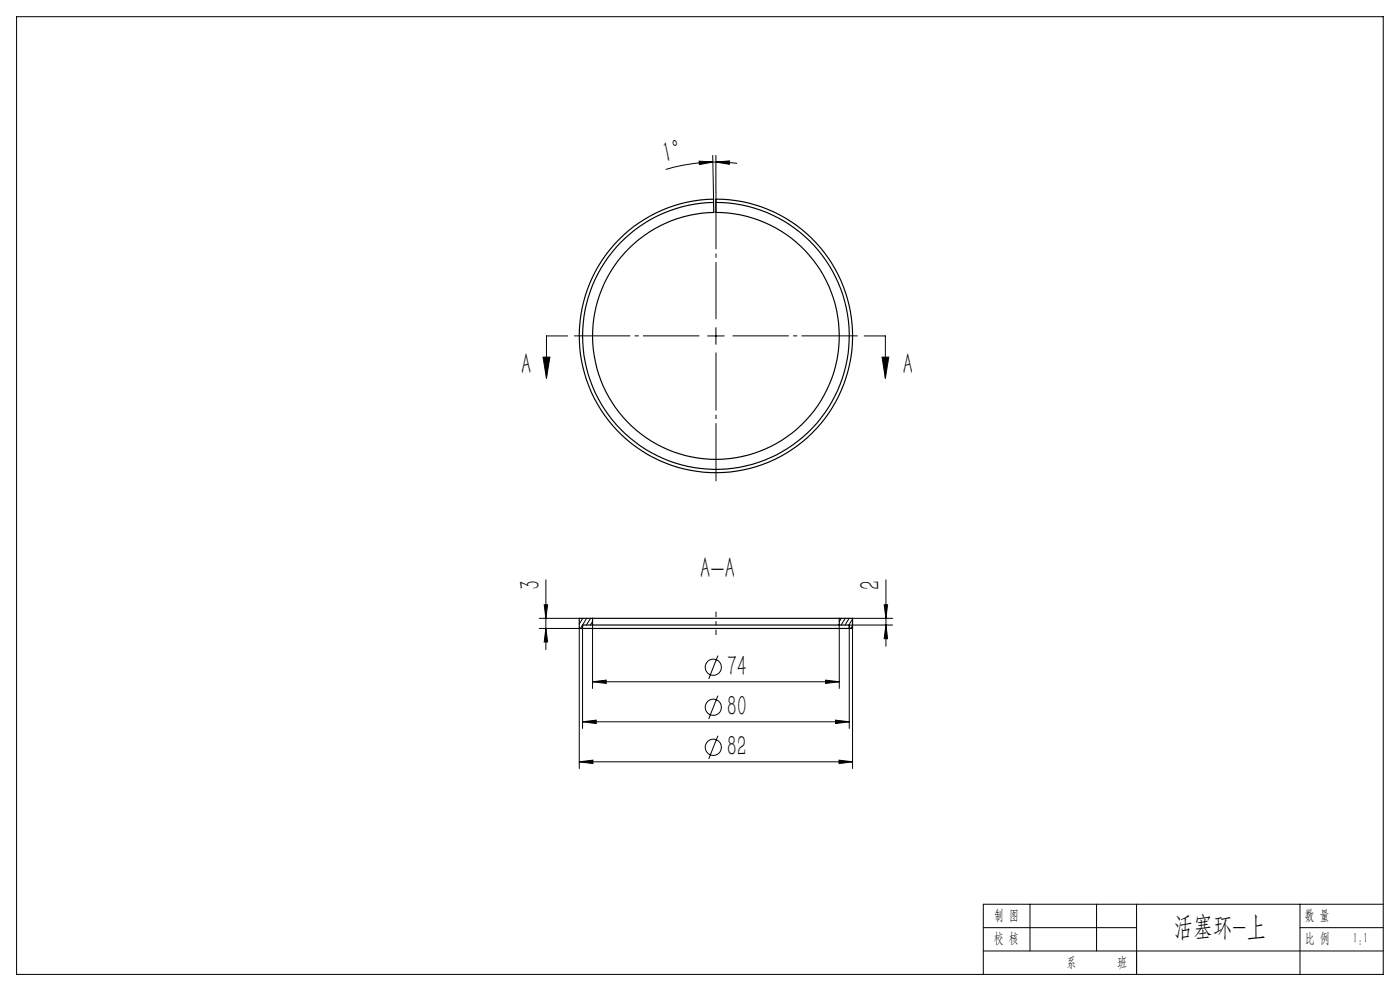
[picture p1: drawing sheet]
<svg xmlns="http://www.w3.org/2000/svg" width="420mm" height="297mm" viewBox="0 0 420 297" stroke-linecap="round" stroke-linejoin="round" font-family="sans-serif">
<path d="M185.7 71.8a40.9 40.9 0 0 1 28.4-12.1v4a37 37 0 0 0-31.3 55.4 37 37 0 0 0 63.6 .9 37 37 0 0 0-29.8-56.3h-1.8v-4a41 41 0 0 1 39.6 51.5 41 41 0 0 1-60 25 41 41 0 0 1-8.7-64.4zM214.1 60.7a40 40 0 0 0-33.9 59.9 40 40 0 0 0 68.8 .9 40 40 0 0 0-32.3-60.8h-1.9M174.8 188.3h80M177.8 187.3h74M177.8 185.3h74M177.8 185.3h-4v3h1M177.8 187.3h-3v1M177.8 185.3v2M251.8 185.3h4v3h-1M251.8 187.3h3v1M251.8 185.3v2" fill="none" stroke="#000" stroke-width=".35"/>
<g fill="none" stroke="#000" stroke-width=".3">
<path d="M5 5h410v287h-410zM209.8 48.3l4.1 .3-4.1 .7zM213.8 46.6l.3 13.1M213.9 48.6h.9M213.9 48.6l-7.2 .6-7 1.6M214.8 48.6l4.1-.4-.1 1zM214.8 48.6l6.3 .4M214.8 46.6v11M214.8 98.2v5M162.9 107h2.1l-1.1 6.4zM170.3 100.7h-6.4v12.7M212.3 100.7h5"/>
<path d="M259.3 100.7h6.3v12.7M264.6 107h2l-1 6.4zM163.8 173.8v20.9M265.8 173.8v19.9M161.8 188.3h12v42M161.8 185.3h12M163.3 181.3h1l-.5 4zM163.8 188.3l.5 4.1h-1zM174.8 187.3v31M174.8 185.3l-1 1.7M176 185.3l-1.9 3M177.2 185.3l-1.3 2"/>
<path d="M177.8 187.3v19M177.8 186.3l-.7 1M215.4 196.5l-2.8 6.9M251.8 187.3v19M252.4 185.3l-.6 1M253.6 185.3l-1.3 2M254.7 185.3l-1.2 2M255.8 188.3v42M255.8 185.3h12M255.8 185.6l-1.1 1.7M255.8 187.5l-.6 .8M265.3 181.3h1l-.5 4z"/>
<path d="M265.8 187.3l.5 4.1h-1zM267.8 187.3h-13v31M174.8 216.3l4.1-.5v1zM174.8 216.3h80M177.8 204.3l4.1-.5v1zM177.8 204.3h74M215.4 208.5l-2.8 6.9M247.7 203.8l4.1 .5-4.1 .5zM250.7 215.8l4.1 .5-4.1 .5zM173.8 228.3l4.1-.5v1zM173.8 228.3h82M215.4 220.5l-2.8 6.9"/>
<path d="M251.7 227.8l4.1 .5-4.1 .5zM295 278h46M309 271v14M329 271v14M341 271v21M390 278h25M390 271v21M415 271h-120v21M295 285h120"/>
<circle cx="214" cy="200" r="2.43"/>
<circle cx="214" cy="212" r="2.43"/>
<circle cx="214" cy="224" r="2.43"/>
</g>
<path d="M214.8 95.7v-38.1" fill="none" stroke="#000" stroke-width=".3" stroke-dasharray="30.5 1.3 1.3 1.3" stroke-dashoffset="13.3" stroke-linecap="butt"/>
<path d="M209.8 100.7h-37.6M219.8 100.7h37.5" fill="none" stroke="#000" stroke-width=".3" stroke-dasharray="30.5 1.3 1.3 1.3" stroke-dashoffset="13.6" stroke-linecap="butt"/>
<path d="M214.8 105.7v38.5" fill="none" stroke="#000" stroke-width=".3" stroke-dasharray="30.5 1.3 1.3 1.3" stroke-dashoffset="13.1" stroke-linecap="butt"/>
<path d="M214.8 190.3v-7" fill="none" stroke="#000" stroke-width=".3" stroke-dasharray="30.5 1.3 1.3 1.3" stroke-dashoffset="28.9" stroke-linecap="butt"/>
<path d="M341 285v7" fill="none" stroke="#0a0605" stroke-width=".3"/>
<g fill="#000">
<path d="M214.8 48.6l4.1-.4-.1 1zM209.8 48.3l4.1 .3-4.1 .7z"/>
<path d="M264.6 107h2l-1 6.4zM162.9 107h2.1l-1.1 6.4z"/>
<path d="M163.3 181.3h1l-.5 4zM163.8 188.3l.5 4.1h-1z"/>
<path d="M265.8 187.3l.5 4.1h-1zM265.3 181.3h1l-.5 4z"/>
<path d="M177.8 204.3l4.1-.5v1zM247.7 203.8l4.1 .5-4.1 .5zM174.8 216.3l4.1-.5v1zM250.7 215.8l4.1 .5-4.1 .5zM173.8 228.3l4.1-.5v1zM251.7 227.8l4.1 .5-4.1 .5z"/>
</g>
<g font-size="8.8">
<text x="199.3" y="48.9" transform="rotate(-12 199.3 48.9)">1°</text>
<text x="156.3" y="112.2">A</text>
<text x="270.9" y="111.9">A</text>
<text x="210.1" y="173.4">A-A</text>
<text x="162" y="176.8" transform="rotate(-90 162 176.8)">3</text>
<text x="264" y="176.8" transform="rotate(-90 264 176.8)">2</text>
<text x="218" y="202.6">74</text>
<text x="218" y="214.6">80</text>
<text x="218" y="226.6">82</text>
</g>
<text font-size="8.5" x="352" y="280.6">活塞环-上</text>
<g font-size="4.4">
<text x="298.2" y="275.7">制 图</text>
<text x="391.4" y="275.6">数 量</text>
<text x="298.1" y="282.7">校 核</text>
<text x="391.4" y="282.7">比 例</text>
<text x="405.8" y="282.7">1:1</text>
<text x="320" y="289.8">系</text>
<text x="335.1" y="289.8">班</text>
</g>
</svg>
